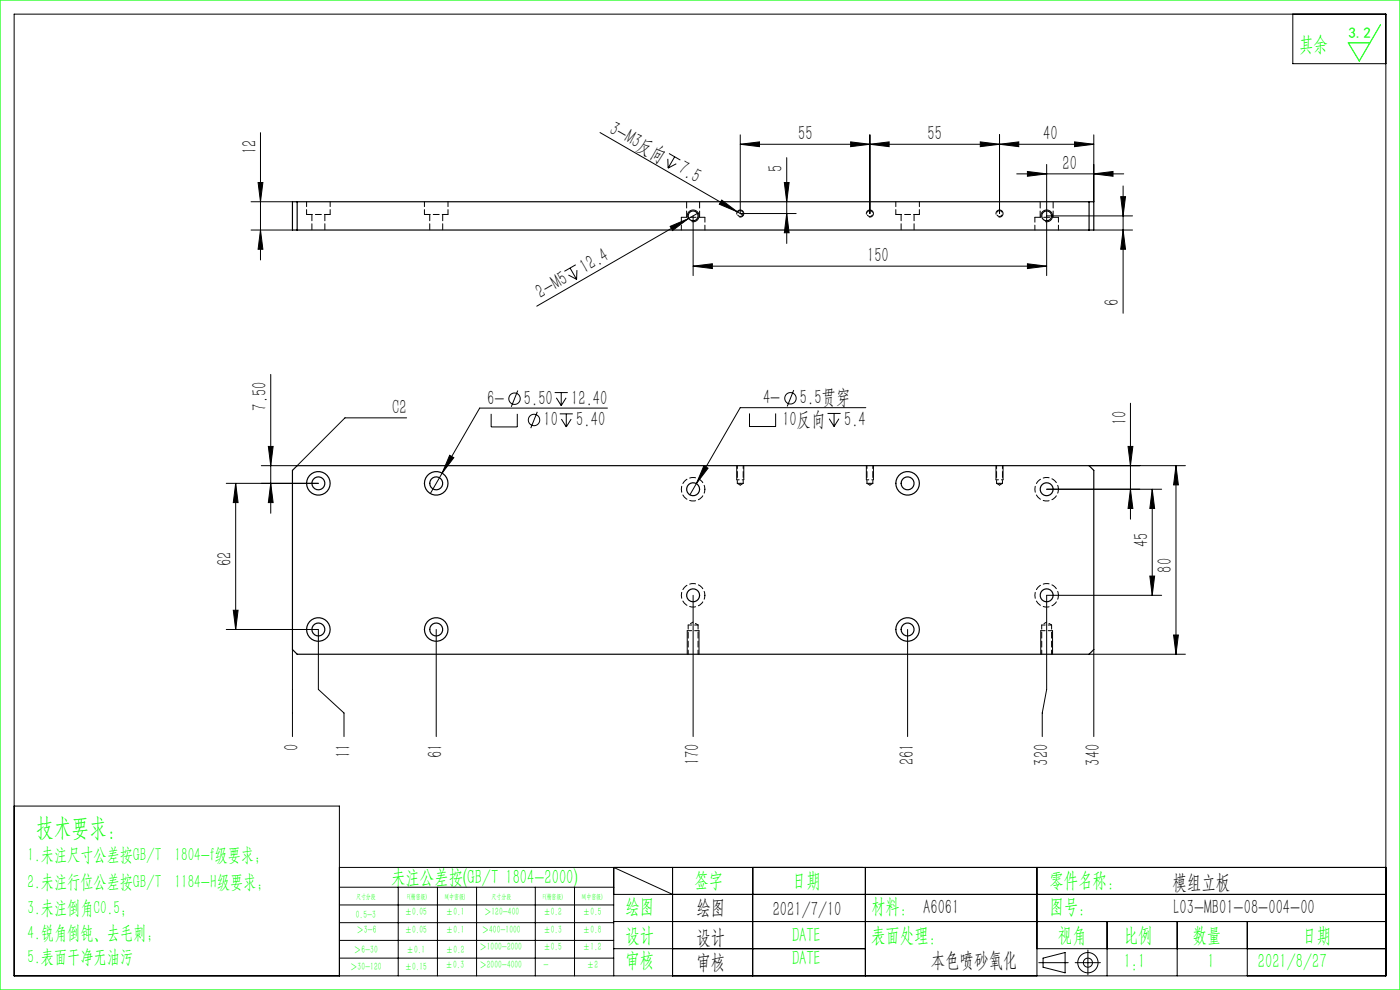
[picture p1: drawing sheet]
<svg xmlns="http://www.w3.org/2000/svg" width="297mm" height="210mm" viewBox="0 0 297 210" stroke-linecap="round" stroke-linejoin="round" font-family="sans-serif">
<g fill="none" stroke="#000" stroke-width=".21">
<path d="M3 3h291v204h-291zM274.3 3v10.5h19.7M54.8 38.7h1l-.5 4.1zM55.3 28.1v27M127.3 28.1l30.4 17.6M141.7 33.7v2M141.9 32.6l2.4 1.3M143.1 33.3l-1.4 2.4M143.5 34.7l-1.8 1M157 30.6l4.1-.5v1zM157 30.6h75M157 28.6v16.7h11.9"/>
<path d="M166.4 38.7h1l-.5 4.1zM166.9 33.4v18.2M180.5 30.1l4 .5-4 .5zM184.5 30.6l4.1-.5v1zM184.5 28.6v16.7M208 30.1l4 .5-4 .5zM212 30.6l4.1-.5v1zM212 28.6v16.7M215.7 36.9h22.7M218 36.4l4 .5-4 .5zM222 34.9v23.6M228 30.1l4 .5-4 .5z"/>
<path d="M232 36.9l4.1-.5v1zM232 28.6v14.2M238.3 39.4v27.1M53.3 42.8h8.7M53.3 48.8h8.7M55.3 48.8l.5 4.1h-1zM120.6 58.3l1.7 1M120.9 56.9l1.4 2.4M122.1 56.2l-2.4 1.4M122.4 57.3l-.1 2M142.2 48l3.8-1.6-3.3 2.5zM145.8 46.1a1.25 1.25 0 0 1 1.1-1.5 1.25 1.25 0 0 1 1.4 1.3 1.25 1.25 0 0 1-1.6 1.1"/>
<path d="M146 46.4l-32.1 18.5M147 56.5l4.1-.5v1zM147 45.8v12.7M147 56.5h75M148.1 45.2l-2.1 1.2M153.1 42.4l3.3 2.5-3.8-1.6zM156.3 45.5a.75 .75 0 0 1 .7-1 .75 .75 0 0 1 .8 .9 .75 .75 0 0 1-1 .6M166.9 45.3l.5 4.1h-1zM183.8 45.5a.75 .75 0 0 1 .7-1 .75 .75 0 0 1 .8 .9 .75 .75 0 0 1-1 .6M211.3 45.5a.75 .75 0 0 1 .7-1 .75 .75 0 0 1 .8 .9 .75 .75 0 0 1-1 .6M218 56l4 .5-4 .5zM220.8 46.1a1.25 1.25 0 0 1 1.1-1.5 1.25 1.25 0 0 1 1.4 1.3 1.25 1.25 0 0 1-1.6 1.1"/>
<path d="M222 45.8h18.3M232 48.8h8.3M237.8 41.7h1l-.5 4.1zM238.3 48.8l.5 4.1h-1zM57.4 79.4v29.5M56.9 94.7h1l-.5 4.1zM86.3 88.6h-13.1l-10.2 10.2h-7.6M95.4 96.6l.9 .5-2.5 3.3zM104.2 87.8v2.8h5.5v-2.8M109.8 82.8l-1.3 3.5M114 87.4l-1.4 3.4M117.7 83.3h2.7"/>
<path d="M118 84.4l1.1 1.6M118.7 87.8h2.8M119.1 83.3v2.7M119.1 88.9l1 1.7M120.1 84.4l-1 1.6M120.1 87.8v2.8M121.2 88.9l-1.1 1.7M128.9 86.6h-27.1l-10.5 18.1M149.3 98.8l.9 .5-2.5 3.3zM156.3 98.8v3M157.8 98.8v3M159 87.7v2.8h5.5v-2.8"/>
<path d="M168.4 82.8l-1.4 3.4M175.6 87.7h2.7M175.9 88.8l1 1.7M176.9 87.7v2.8M178 88.8l-1.1 1.7M183.7 86.5h-26.7l-10.6 18.5M183.8 98.8v3M185.3 98.8v3M211.3 98.8v3M212.8 98.8v3M231 98.8h20.5M239.3 94.7h1l-.5 4.1z"/>
<path d="M239.8 85.5v24.6M249.5 98.8v40M249.5 98.8l.5 4.1h-1zM50 102.5v31M50 102.5l.5 4.1h-1zM57.4 102.5l.5 4.1h-1zM67.5 102.5h-19.5M239.8 103.8l.5 4.1h-1zM244.4 103.8v22.5M244.4 103.8l.5 4.1h-1zM246.4 103.8h-24.4M48 133.5h19.5v12.7l5.5 5v5"/>
<path d="M49.5 129.4h1l-.5 4.1zM62 137.8v18.4M92.5 133.5v22.7M145.8 133.8v5M147 126.3v29.9M148.3 133.8v5M192.5 133.5v22.7M220.8 133.8v5M223.3 133.8v5M231 138.8h20.5M232 137.8v18.4M243.9 122.2h1l-.5 4.1z"/>
<path d="M246.4 126.3h-24.4v19.9l-.9 5v5M249 134.7h1l-.5 4.1zM3 171h69v36M72 184h222M72 188.2h58.2M72 192h58.2M72 195.7h58.2M72 199.5h58.2M84.5 188.2v18.8M92.8 188.2v18.8M101.1 188.2v18.8M113.6 188.2v18.8"/>
<path d="M121.9 188.2v18.8M130.2 189.7h163.8M130.2 195.5h163.8M142.7 189.7l-12.5-5.7v23M142.7 184v23M159.7 184v23M183.6 184v23M220 184v23M234.9 195.5v11.5M249.7 195.5v11.5M264.6 195.5v11.5M72 203.2h58.2"/>
<path d="M130.2 201.2h53.4M220 201.2h74M220.4 204.2h6.2M221.3 203.2l4.7-1.1v4.3l-4.7-1.2zM228.1 204.2h5.3M230.8 201.5v5.3"/>
<circle cx="109.2" cy="84.6" r="1.21"/>
<circle cx="113.3" cy="89.1" r="1.21"/>
<circle cx="167.7" cy="84.5" r="1.21"/>
<circle cx="230.8" cy="204.2" r="2.15"/>
<circle cx="230.8" cy="204.2" r=".96"/>
</g>
<path d="M0 0h297v210h-297zM292.9 5.2l-4.5 7.7-2.4-3.8h4.6" fill="none" stroke="#0f0" stroke-width=".25"/>
<path d="M148.3 133.8h-2.5M223.3 133.8h-2.5" fill="none" stroke="#000" stroke-width=".21" stroke-dasharray="1.3 .6" stroke-dashoffset=".3"/>
<path d="M156.3 101.8h1.5M183.8 101.8h1.5M211.3 101.8h1.5" fill="none" stroke="#000" stroke-width=".21" stroke-dasharray="1.3 .6" stroke-dashoffset=".8"/>
<g fill="#000">
<path d="M142.2 48l3.8-1.6-3.3 2.5zM153.1 42.4l3.3 2.5-3.8-1.6z"/>
<path d="M218 36.4l4 .5-4 .5zM232 36.9l4.1-.5v1zM147 56.5l4.1-.5v1zM218 56l4 .5-4 .5zM212 30.6l4.1-.5v1zM228 30.1l4 .5-4 .5zM184.5 30.6l4.1-.5v1zM208 30.1l4 .5-4 .5zM157 30.6l4.1-.5v1zM180.5 30.1l4 .5-4 .5zM95.4 96.6l-1.6 3.8 2.5-3.3zM149.3 98.8l-1.6 3.8 2.5-3.3z"/>
<path d="M54.8 38.7h1l-.5 4.1zM55.3 48.8l.5 4.1h-1zM237.8 41.7h1l-.5 4.1zM238.3 48.8l.5 4.1h-1zM249.5 98.8l.5 4.1h-1zM249 134.7h1l-.5 4.1zM239.3 94.7h1l-.5 4.1zM239.8 103.8l.5 4.1h-1zM56.9 94.7h1l-.5 4.1zM57.4 102.5l.5 4.1h-1z"/>
<path d="M166.9 45.3l.5 4.1h-1zM166.4 38.7h1l-.5 4.1z"/>
<path d="M50 102.5l.5 4.1h-1zM49.5 129.4h1l-.5 4.1z"/>
<path d="M244.4 103.8l.5 4.1h-1zM243.9 122.2h1l-.5 4.1z"/>
</g>
<g fill="none" stroke="#000" stroke-width=".25">
<path d="M62 42.8h170v6h-170zM63 42.8v6M231 42.8v6M62 99.8l1-1h168l1 1v38l-1 1h-168l-1-1z"/>
<circle cx="147" cy="45.8" r="1.05"/>
<circle cx="222" cy="45.8" r="1.05"/>
<circle cx="67.5" cy="102.5" r="2.5"/>
<circle cx="67.5" cy="102.5" r="1.37"/>
<circle cx="92.5" cy="102.5" r="1.37"/>
<circle cx="92.5" cy="102.5" r="2.5"/>
<circle cx="147" cy="103.8" r="1.38"/>
<circle cx="192.5" cy="102.5" r="2.5"/>
<circle cx="192.5" cy="102.5" r="1.37"/>
<circle cx="222" cy="103.8" r="1.37"/>
<circle cx="67.5" cy="133.5" r="2.5"/>
<circle cx="67.5" cy="133.5" r="1.37"/>
<circle cx="92.5" cy="133.5" r="1.37"/>
<circle cx="92.5" cy="133.5" r="2.5"/>
<circle cx="147" cy="126.3" r="1.38"/>
<circle cx="192.5" cy="133.5" r="2.5"/>
<circle cx="192.5" cy="133.5" r="1.37"/>
<circle cx="222" cy="126.3" r="1.37"/>
</g>
<path d="M65 45.5h5M90 45.5h5M149.5 46.1h-5M190 45.5h5M224.5 46.1h-5M156.4 102.5h.6M157 102.5h.7M183.9 102.5h.6M184.5 102.5h.7M211.4 102.5h.6M212 102.5h.7" fill="none" stroke="#000" stroke-width=".21" stroke-dasharray="1.3 .6"/>
<path d="M157 44.7a.62 .62 0 0 1 .6 .8 .62 .62 0 0 1-1 .2 .62 .62 0 0 1 .2-1h.2M184.5 44.7a.62 .62 0 0 1 .6 .8 .62 .62 0 0 1-1 .2 .62 .62 0 0 1 .2-1h.2M212 44.7a.62 .62 0 0 1 .6 .8 .62 .62 0 0 1-1 .2 .62 .62 0 0 1 .2-1h.2M147 131.9l-1 .7M148.1 132.6l-1.1-.7M222 131.9l-1 .7M223.1 132.6l-1.1-.7" fill="none" stroke="#000" stroke-width=".21" stroke-dasharray="1.3 .6" stroke-dashoffset=".6"/>
<path d="M65 42.8v2.7M70 45.5v-2.7M90 42.8v2.7M95 45.5v-2.7M144.5 46.1v2.7M149.5 48.8v-2.7M190 42.8v2.7M195 45.5v-2.7M219.5 46.1v2.7M224.5 48.8v-2.7" fill="none" stroke="#000" stroke-width=".21" stroke-dasharray="1.3 .6" stroke-dashoffset=".2"/>
<path d="M66.2 45.5v3.3M68.9 48.8v-3.3M91.2 45.5v3.3M93.9 48.8v-3.3M145.7 42.8v3.3M148.4 46.1v-3.3M191.2 45.5v3.3M193.9 48.8v-3.3M220.7 42.8v3.3M223.4 46.1v-3.3" fill="none" stroke="#000" stroke-width=".21" stroke-dasharray="1.3 .6" stroke-dashoffset="-.1"/>
<path d="M148.1 132.6h-2.1M223.1 132.6h-2.1" fill="none" stroke="#000" stroke-width=".21" stroke-dasharray="1.3 .6" stroke-dashoffset=".5"/>
<g fill="none" stroke="#000" stroke-width=".21" stroke-dasharray="1.3 .6" stroke-dashoffset=".4">
<path d="M149.5 103.8a2.5 2.5 0 0 1-3.5 2.2 2.5 2.5 0 0 1-.5-4.2 2.5 2.5 0 0 1 4 1.4v.6M156.4 102.5l.6 .4M157 102.9l.7-.4M183.9 102.5l.6 .4M184.5 102.9l.7-.4M211.4 102.5l.6 .4M212 102.9l.7-.4M224.5 103.8a2.5 2.5 0 0 1-3.5 2.2 2.5 2.5 0 0 1-.5-4.2 2.5 2.5 0 0 1 4 1.4v.6M146 132.6v6.2M148.1 138.8v-6.2M149.5 126.3a2.5 2.5 0 0 1-3.5 2.2 2.5 2.5 0 0 1-.5-4.2 2.5 2.5 0 0 1 4 1.4v.6M221 132.6v6.2"/>
<path d="M223.1 138.8v-6.2M224.5 126.3a2.5 2.5 0 0 1-3.5 2.2 2.5 2.5 0 0 1-.5-4.2 2.5 2.5 0 0 1 4 1.4v.6"/>
</g>
<path d="M156.4 98.8v3.7M183.9 98.8v3.7M211.4 98.8v3.7M157.7 102.5v-3.7M185.2 102.5v-3.7M212.7 102.5v-3.7" fill="none" stroke="#000" stroke-width=".21" stroke-dasharray="1.3 .6" stroke-dashoffset=".7"/>
<text font-size="5.4" fill="#0f0" x="7.7" y="177.2">技术要求：</text>
<g font-size="4.4" fill="#0f0">
<text x="275.6" y="10.8">其余</text>
<text x="83" y="187.5">未注公差按(GB/T 1804-2000)</text>
<text x="147.3" y="188">签字</text>
<text x="168" y="188">日期</text>
<text x="222.6" y="188">零件名称：</text>
<text x="132.7" y="193.6">绘图</text>
<text x="184.8" y="193.6">材料： A6061</text>
<text x="222.6" y="193.6">图号：</text>
<text x="132.7" y="199.8">设计</text>
<text x="168" y="199.8">DATE</text>
<text x="184.8" y="199.8">表面处理：</text>
<text x="224.4" y="199.8">视角</text>
<text x="238.4" y="199.8">比例</text>
<text x="253" y="199.8">数量</text>
<text x="276.3" y="199.8">日期</text>
<text x="132.7" y="205.1">审核</text>
<text x="168" y="204.6">DATE</text>
<text x="238.4" y="205.3">1:1</text>
<text x="256.2" y="205.3">1</text>
<text x="266.9" y="205.3">2021/8/27</text>
</g>
<g font-size="4.4">
<text x="129" y="28.1" transform="rotate(30 129 28.1)">3-M3反向</text>
<text x="169.3" y="29.7">55</text>
<text x="196.8" y="29.7">55</text>
<text x="221.3" y="29.7">40</text>
<text x="54.4" y="32.7" transform="rotate(-90 54.4 32.7)">12</text>
<text x="143.7" y="36.6" transform="rotate(30 143.7 36.6)">7.5</text>
<text x="166" y="36.5" transform="rotate(-90 166 36.5)">5</text>
<text x="225.4" y="36">20</text>
<text x="124.1" y="58.1" transform="rotate(-30 124.1 58.1)">12.4</text>
<text x="184" y="55.6">150</text>
<text x="114.8" y="63.4" transform="rotate(-30 114.8 63.4)">2-M5</text>
<text x="237.4" y="64.9" transform="rotate(-90 237.4 64.9)">6</text>
<text x="56.6" y="87.1" transform="rotate(-90 56.6 87.1)">7.50</text>
<text x="83.2" y="87.8">C2</text>
<text x="103.3" y="85.9">6-</text>
<text x="111.2" y="85.9">5.50</text>
<text x="121.2" y="85.9">12.40</text>
<text x="161.9" y="85.8">4-</text>
<text x="169.7" y="85.8">5.5贯穿</text>
<text x="115.3" y="90.4">10</text>
<text x="122.3" y="90.4">5.40</text>
<text x="166" y="90.3">10反向</text>
<text x="179.1" y="90.3">5.4</text>
<text x="238.9" y="90.1" transform="rotate(-90 238.9 90.1)">10</text>
<text x="243.6" y="116" transform="rotate(-90 243.6 116)">45</text>
<text x="49.1" y="120" transform="rotate(-90 49.1 120)">62</text>
<text x="248.6" y="121.4" transform="rotate(-90 248.6 121.4)">80</text>
<text x="63.3" y="159.3" transform="rotate(-90 63.3 159.3)">0</text>
<text x="74.3" y="160.8" transform="rotate(-90 74.3 160.8)">11</text>
<text x="93.8" y="160.8" transform="rotate(-90 93.8 160.8)">61</text>
<text x="148.3" y="162.4" transform="rotate(-90 148.3 162.4)">170</text>
<text x="193.8" y="162.4" transform="rotate(-90 193.8 162.4)">261</text>
<text x="222.4" y="162.4" transform="rotate(-90 222.4 162.4)">320</text>
<text x="233.3" y="162.4" transform="rotate(-90 233.3 162.4)">340</text>
<text x="248.8" y="188.6">模组立板</text>
<text x="147.8" y="194">绘图</text>
<text x="163.9" y="194.3">2021/7/10</text>
<text x="249" y="194">L03-MB01-08-004-00</text>
<text x="147.8" y="200.2">设计</text>
<text x="147.8" y="205.5">审核</text>
<text x="197.5" y="205">本色喷砂氧化</text>
</g>
<g font-size="4" fill="#0f0">
<text x="5.9" y="182.6">1.未注尺寸公差按GB/T 1804-f级要求；</text>
<text x="5.9" y="188.4">2.未注行位公差按GB/T 1184-H级要求；</text>
<text x="5.9" y="193.9">3.未注倒角C0.5；</text>
<text x="5.9" y="199.2">4.锐角倒钝、去毛刺；</text>
<text x="5.9" y="204.2">5.表面干净无油污</text>
</g>
<text font-size="3.2" fill="#0f0" x="286.1" y="8">3.2</text>
<g font-size="2.3" fill="#0f0">
<text x="75.5" y="194.7">0.5-3</text>
<text x="75.6" y="198">＞3-6</text>
<text x="85.9" y="194.2">±0.05</text>
<text x="85.9" y="198">±0.05</text>
<text x="94.6" y="194.2">±0.1</text>
<text x="94.6" y="198">±0.1</text>
<text x="102.2" y="198">＞400-1000</text>
<text x="102.7" y="194.2">＞120-400</text>
<text x="115.3" y="194.2">±0.2</text>
<text x="115.3" y="198">±0.3</text>
<text x="123.7" y="194.2">±0.5</text>
<text x="123.7" y="198">±0.8</text>
<text x="75.1" y="202.2">＞6-30</text>
<text x="86.3" y="202.2">±0.1</text>
<text x="94.6" y="202.2">±0.2</text>
<text x="101.7" y="201.6">＞1000-2000</text>
<text x="115.3" y="201.6">±0.5</text>
<text x="123.7" y="201.6">±1.2</text>
<text x="74.3" y="205.8">＞30-120</text>
<text x="85.9" y="205.8">±0.15</text>
<text x="94.5" y="205.4">±0.3</text>
<text x="101.7" y="205.4">＞2000-4000</text>
<text x="115.3" y="205.4">-</text>
<text x="124.5" y="205.4">±2</text>
</g>
<g font-size="1.5" fill="#0f0">
<text x="75.5" y="190.6">尺寸分段</text>
<text x="86.4" y="190.6">F(精密级)</text>
<text x="94.4" y="190.6">M(中密级)</text>
<text x="104.3" y="190.6">尺寸分段</text>
<text x="115.2" y="190.6">F(精密级)</text>
<text x="123.5" y="190.6">M(中密级)</text>
</g>
</svg>
